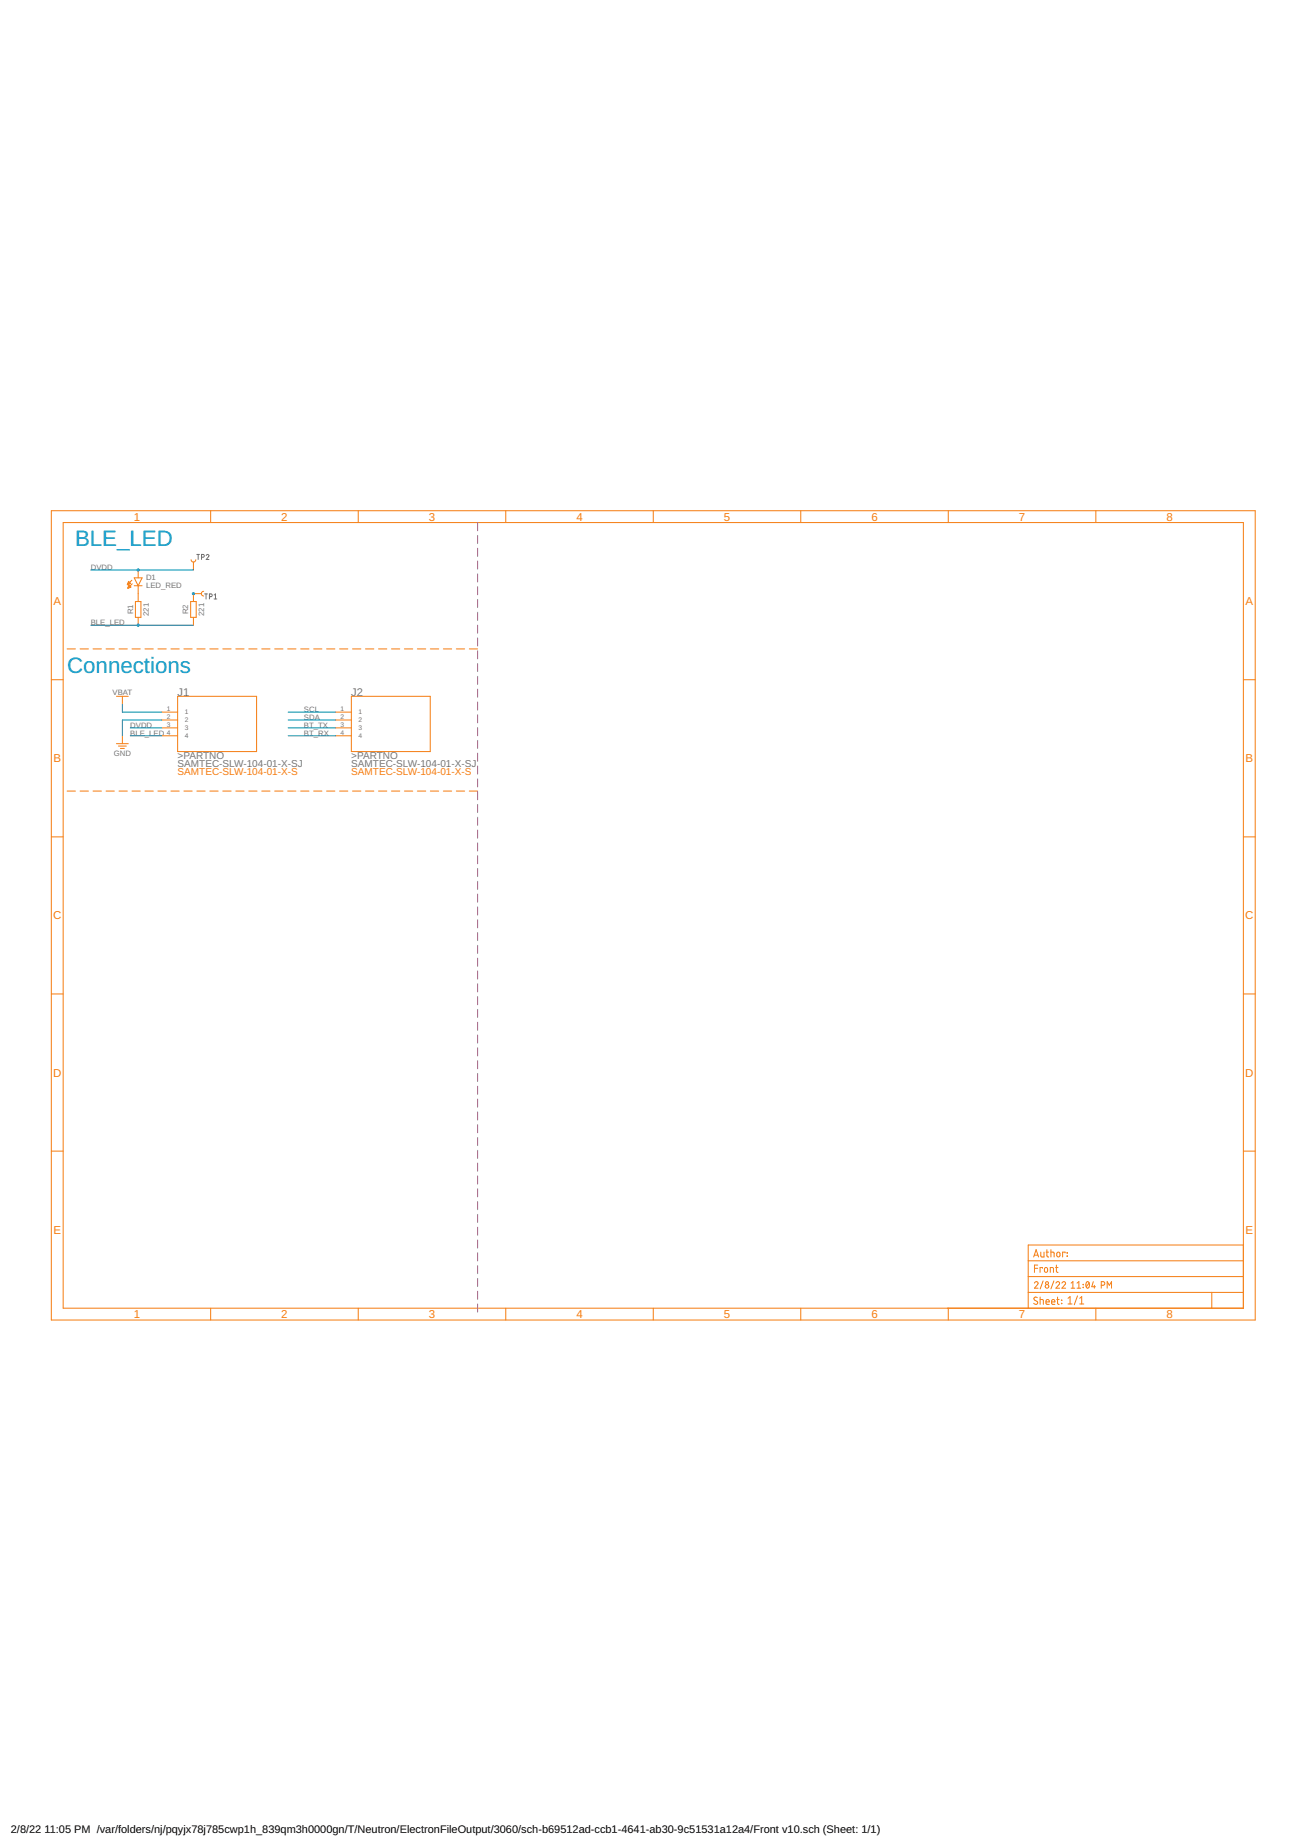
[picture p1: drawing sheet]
<svg xmlns="http://www.w3.org/2000/svg" width="420mm" height="594mm" viewBox="0 0 420 594" stroke-linecap="round" stroke-linejoin="round" font-family="sans-serif">
<path d="M63.3 178.3h.9M63.8 178.3v1.7M64.8 179.2h.5a.46 .46 0 0 0 .4-.4 .46 .46 0 0 0-.4-.5h-.5v1.7M66.3 178.7a.44 .44 0 0 1 .7-.4 .44 .44 0 0 1 .1 .7l-.8 1h.9M65.8 191h.9M66.3 191v1.7M67.4 191.9h.4a.44 .44 0 0 0 .5-.4 .44 .44 0 0 0-.5-.5h-.4v1.7M68.9 191.4l.4-.4v1.7M68.9 192.7h.9" fill="none" stroke="#757575" stroke-width=".32"/>
<g fill="none" stroke="#f57c10" stroke-width=".32">
<path d="M16.5 164.3h387.3v260.3h-387.3zM20.3 168.1h379.7v252.7h-379.7zM67.8 164.3v3.8M115.3 164.3v3.8M162.7 164.3v3.8M210.2 164.3v3.8M257.6 164.3v3.8M305.1 164.3v3.8M352.6 164.3v3.8M42.4 186.6l-1.4 1.4M42.5 187.8l-1.4 1.4M43.2 185.9h2.5l-1.3 2.5z"/>
<path d="M43.2 188.4h2.5M43.6 193.5h1.7v5.1h-1.7zM44.4 183.3v2.6M44.4 188.4v5.1M44.4 198.6v2.5M61.3 193.5h1.8v5.1h-1.8zM61.5 180a.76 .76 0 0 0 .7 .8 .76 .76 0 0 0 .8-.8M62.2 180.8v2.5M62.2 198.6v2.5M64.8 190.9h-2.6v2.6M65.5 190.2a.76 .76 0 0 0-.7 .7 .76 .76 0 0 0 .7 .8M16.5 218.6h3.8"/>
<path d="M21.6 208.7h2.7M25.8 208.7h2.6M29.9 208.7h2.7M34.1 208.7h2.7M38.3 208.7h2.7M42.5 208.7h2.6M46.6 208.7h2.7M50.8 208.7h2.7M55 208.7h2.7M59.2 208.7h2.6M63.3 208.7h2.7M67.5 208.7h2.7"/>
<path d="M71.7 208.7h2.7M75.9 208.7h2.6M80 208.7h2.7M84.2 208.7h2.7M88.4 208.7h2.6M92.5 208.7h2.7M96.7 208.7h2.7M100.9 208.7h2.7M105.1 208.7h2.6M109.2 208.7h2.7M113.4 208.7h2.7M117.6 208.7h2.7"/>
<path d="M121.8 208.7h2.6M125.9 208.7h2.7M130.1 208.7h2.7M134.3 208.7h2.7M138.5 208.7h2.6M142.6 208.7h2.7M146.8 208.7h2.7M151 208.7h2.6M400 218.6h3.8M37.5 224h3.8M37.5 239.2h3.8M38.1 240h2.5"/>
<path d="M39.4 224v2.5M39.4 236.7v2.5M52.1 229h5M52.1 231.6h5M52.1 234.1h5M52.1 236.7h5M57.1 224h25.4v17.7h-25.4zM107.9 229h5.1M107.9 231.6h5.1M107.9 234.1h5.1M107.9 236.7h5.1M113 224h25.4v17.7h-25.4z"/>
<path d="M21.6 254.4h2.7M25.8 254.4h2.6M29.9 254.4h2.7M34.1 254.4h2.7M38.3 254.4h2.7M38.7 240.7h1.3M42.5 254.4h2.6M46.6 254.4h2.7M50.8 254.4h2.7M55 254.4h2.7M59.2 254.4h2.6M63.3 254.4h2.7"/>
<path d="M67.5 254.4h2.7M71.7 254.4h2.7M75.9 254.4h2.6M80 254.4h2.7M84.2 254.4h2.7M88.4 254.4h2.6M92.5 254.4h2.7M96.7 254.4h2.7M100.9 254.4h2.7M105.1 254.4h2.6M109.2 254.4h2.7M113.4 254.4h2.7"/>
<path d="M117.6 254.4h2.7M121.8 254.4h2.6M125.9 254.4h2.7M130.1 254.4h2.7M134.3 254.4h2.7M138.5 254.4h2.6M142.6 254.4h2.7M146.8 254.4h2.7M151 254.4h2.6M16.5 269.2h3.8M400 269.2h3.8M16.5 319.7h3.8"/>
<path d="M400 319.7h3.8M16.5 370.2h3.8M400 370.2h3.8M330.8 415.7h69.2M330.8 410.6h69.2M330.8 405.5h69.2M332.5 404.3l.8-2.3 .8 2.3M332.7 403.7h1.2M332.8 412.7a.58 .58 0 0 1 .8-.5 .58 .58 0 0 1 .2 1l-1 1.1h1.2M332.8 407.9h1M333.7 417.4a.58 .58 0 0 0-.9-.1 .58 .58 0 0 0 .1 .9l.7 .4a.58 .58 0 0 1 .1 .8 .58 .58 0 0 1-.9 0l-.3-.2M333.8 406.9h-1v2.4"/>
<path d="M334.6 418l1 .2 .1 1.3M334.6 417.2v2.3M334.8 402.7l.1 1.4 .3 .2h.7v-1.6M335.4 407.9v-.2h-.8v1.6M335.6 412l-1 2.6M336.1 407.9l.5-.2a.88 .88 0 0 1 0 1.5l-.6-.3zM336.5 418.8h1a.55 .55 0 0 0-.3-.8 .55 .55 0 0 0-.7 .5l.1 .9 .9 .1M336.5 402.7h.8M336.8 402v1.9l.5 .4M337.9 409.3v-1.6l1 .2v1.4M338.1 402.7l1 .3v1.3M338.1 402v2.3"/>
<path d="M338.3 418.8h1.1a.55 .55 0 0 0-.4-.8 .55 .55 0 0 0-.7 .5l.1 .9 1 .1M339 412l-.9 2.6M339.6 407.7h.8M339.7 412.7a.59 .59 0 0 1 .8-.5 .59 .59 0 0 1 .2 1l-1 1.1h1.2M339.9 406.9v2l.5 .4M340 418h.7M340.1 402.9l.5-.2a.88 .88 0 0 1 0 1.6l-.6-.3zM340.2 417.2l.1 2.1 .4 .2M341.5 418.2l.1 .1zM341.5 419.2l.1 .1zM341.6 412.7a.58 .58 0 0 1 .9-.5 .58 .58 0 0 1 .1 1l-1 1.1h1.2M342.6 403v-.3h-.7v1.6"/>
<path d="M343.3 402.9l.1 .2zM343.3 404l.1 .1zM343.6 417.6l.7-.5v2.3M343.6 419.4h1.3M344.6 414.3h1.2M344.6 412.7l.6-.5v2.1M346.5 414.3h1.2M346.5 412.7l.6-.5v2.1M346.6 416.8l-1 2.9M347.4 419.4h1.3M347.4 417.6l.6-.5v2.3M348.4 413.1l.2 .1z"/>
<path d="M348.4 414l.2 .2zM349.6 412.4a.67 .67 0 0 1 .8 .1 .67 .67 0 0 1 .1 .8 .63 .63 0 0 1-.1 .8 .63 .63 0 0 1-.9-.1l-.2-.7zM350.4 412.7l-1 1.2M351.7 412.2l-.5 1.7h1.2M352.1 413.4v.9M354.3 413.4h.6a.58 .58 0 0 0 .5-.6 .58 .58 0 0 0-.5-.6h-.6v2.1M356.2 414.3v-2.1l.7 1.2 .7-1.2v2.1M389.8 415.7v5.1M400 400.5h-69.2v20.3M67.8 420.8v3.8M115.3 420.8v3.8M162.7 420.8v3.8"/>
<path d="M210.2 420.8v3.8M257.6 420.8v3.8M305.1 420.8v3.8M352.6 420.8v3.8"/>
<circle cx="336.8" cy="413.8" r=".58"/>
<circle cx="336.8" cy="412.7" r=".47"/>
</g>
<g fill="#f57c10" stroke="#f57c10" stroke-width=".32">
<path d="M41.4 187l.6 .7-1 .4z" fill-rule="evenodd"/>
<path d="M41.5 188.1l.7 .7-1.1 .5z" fill-rule="evenodd"/>
</g>
<path d="M29.2 183.3h33M41.9 234.1h10.2" fill="none" stroke="#009292" stroke-width=".32"/>
<circle cx="44.4" cy="183.3" r=".51" fill="#009292"/>
<path d="M43.9 183.3a.55 .55 0 0 1 1.1 0 .55 .55 0 0 1-1.1 0zM43.9 183.3a.55 .55 0 0 0 1.1 0 .55 .55 0 0 0-1.1 0z" fill="#009292"/>
<path d="M29.2 201.1h33M41.9 236.7h10.2M52.1 231.6h-12.7v5.1M92.7 231.6h15.2M92.7 229h15.2M92.7 234.1h15.2M92.7 236.7h15.2" fill="none" stroke="#009292" stroke-width=".32"/>
<circle cx="44.4" cy="201.1" r=".51" fill="#009292"/>
<path d="M43.9 201.1a.55 .55 0 0 1 1.1 0 .55 .55 0 0 1-1.1 0zM43.9 201.1a.55 .55 0 0 0 1.1 0 .55 .55 0 0 0-1.1 0z" fill="#009292"/>
<path d="M39.4 226.5v2.5h12.7" fill="none" stroke="#009292" stroke-width=".32"/>
<circle cx="62.2" cy="190.9" r=".51" fill="#009292"/>
<path d="M61.7 190.9a.51 .51 0 0 1 1 0 .51 .51 0 0 1-1 0zM61.7 190.9a.51 .51 0 0 0 1 0 .51 .51 0 0 0-1 0z" fill="#009292"/>
<g fill="none" stroke="#815cc2" stroke-width=".32">
<path d="M153.6 168.1v2.6M153.6 172.2v2.6M153.6 176.3v2.7M153.6 180.4v2.7M153.6 184.6v2.6M153.6 188.7v2.6M153.6 192.8v2.6M153.6 196.9v2.7M153.6 201.1v2.6M153.6 205.2v2.6M153.6 209.3v2.6M153.6 213.4v2.6"/>
<path d="M153.6 217.5v2.7M153.6 221.7v2.6M153.6 225.8v2.6M153.6 229.9v2.6M153.6 234v2.6M153.6 238.1v2.6M153.6 242.3v2.6M153.6 246.4v2.6M153.6 250.5v2.6M153.6 254.6v2.6M153.6 258.7v2.7M153.6 262.9v2.6"/>
<path d="M153.6 267v2.6M153.6 271.1v2.6M153.6 275.2v2.6M153.6 279.3v2.7M153.6 283.5v2.6M153.6 287.6v2.6M153.6 291.7v2.6M153.6 295.8v2.6M153.6 299.9v2.7M153.6 304.1v2.6M153.6 308.2v2.6M153.6 312.3v2.6"/>
<path d="M153.6 316.4v2.6M153.6 320.5v2.7M153.6 324.7v2.6M153.6 328.8v2.6M153.6 332.9v2.6M153.6 337v2.6M153.6 341.1v2.7M153.6 345.3v2.6M153.6 349.4v2.6M153.6 353.5v2.6M153.6 357.6v2.6M153.6 361.7v2.7"/>
<path d="M153.6 365.9v2.6M153.6 370v2.6M153.6 374.1v2.6M153.6 378.2v2.7M153.6 382.4v2.6M153.6 386.5v2.6M153.6 390.6v2.6M153.6 394.7v2.6M153.6 398.8v2.6M153.6 402.9v2.7M153.6 407.1v2.6M153.6 411.2v2.6"/>
<path d="M153.6 415.3v2.6M153.6 419.4v2.6"/>
</g>
<g font-size="7.2" fill="#0698d7">
<text x="24.1" y="175.7">BLE_LED</text>
<text x="21.6" y="216.3">Connections</text>
</g>
<g font-size="3.7" fill="#f57c10">
<text x="43" y="167.5">1</text>
<text x="90.5" y="167.5">2</text>
<text x="138" y="167.5">3</text>
<text x="185.4" y="167.5">4</text>
<text x="232.9" y="167.5">5</text>
<text x="280.3" y="167.5">6</text>
<text x="327.8" y="167.5">7</text>
<text x="375.3" y="167.5">8</text>
<text x="17.2" y="194.7">A</text>
<text x="400.7" y="194.7">A</text>
<text x="17.2" y="245.2">B</text>
<text x="400.7" y="245.2">B</text>
<text x="17.1" y="295.7">C</text>
<text x="400.6" y="295.7">C</text>
<text x="17.1" y="346.3">D</text>
<text x="400.6" y="346.3">D</text>
<text x="17.2" y="396.8">E</text>
<text x="400.7" y="396.8">E</text>
<text x="43" y="424">1</text>
<text x="90.5" y="424">2</text>
<text x="138" y="424">3</text>
<text x="185.4" y="424">4</text>
<text x="232.9" y="424">5</text>
<text x="280.3" y="424">6</text>
<text x="327.8" y="424">7</text>
<text x="375.3" y="424">8</text>
</g>
<g font-size="3.6" fill="#757575">
<text x="57.1" y="224">J1</text>
<text x="113" y="224">J2</text>
</g>
<g font-size="3.5">
<text x="3.5" y="589.6">2/8/22</text>
<text x="14.3" y="589.6">11:05 PM /var/folders/nj/pqyjx78j785cwp1h_839qm3h0000gn/T/Neutron/ElectronFileOutput/3060/sch-b69512ad-ccb1-4641-ab30-9c51531a12a4/Front v10.sch (Sheet: 1/1)</text>
</g>
<g font-size="3.2" fill="#757575">
<text x="57.1" y="244.3">&gt;PARTNO</text>
<text x="113" y="244.3">&gt;PARTNO</text>
<text x="57.1" y="246.8">SAMTEC-SLW-104-01-X-SJ</text>
<text x="113" y="246.8">SAMTEC-SLW-104-01-X-SJ</text>
</g>
<g font-size="3.2" fill="#f57c10">
<text x="57.1" y="249.4">SAMTEC-SLW-104-01-X-S</text>
<text x="113" y="249.4">SAMTEC-SLW-104-01-X-S</text>
</g>
<g font-size="2.5" fill="#757575">
<text x="29.2" y="183.3">DVDD</text>
<text x="47" y="189.2">LED_RED</text>
<text x="47" y="186.6">D1</text>
<text x="42.8" y="197.6" transform="rotate(-90 42.8 197.6)">R1</text>
<text x="60.6" y="197.6" transform="rotate(-90 60.6 197.6)">R2</text>
<text x="29.2" y="201.1">BLE_LED</text>
<text x="47.9" y="198.1" transform="rotate(-90 47.9 198.1)">221</text>
<text x="65.7" y="198.1" transform="rotate(-90 65.7 198.1)">221</text>
<text x="36.2" y="223.5">VBAT</text>
<text x="97.8" y="229">SCL</text>
<text x="97.8" y="231.6">SDA</text>
<text x="41.9" y="234.1">DVDD</text>
<text x="41.9" y="236.7">BLE_LED</text>
<text x="97.8" y="234.1">BT_TX</text>
<text x="97.8" y="236.7">BT_RX</text>
<text x="36.6" y="243.3">GND</text>
</g>
<g font-size="2.1" fill="#757575">
<text x="53.6" y="228.7">1</text>
<text x="53.6" y="231.2">2</text>
<text x="53.6" y="233.8">3</text>
<text x="59.5" y="229.8">1</text>
<text x="59.5" y="232.3">2</text>
<text x="109.5" y="228.7">1</text>
<text x="109.5" y="231.2">2</text>
<text x="109.5" y="233.8">3</text>
<text x="115.4" y="229.8">1</text>
<text x="115.4" y="232.3">2</text>
<text x="53.6" y="236.3">4</text>
<text x="59.5" y="234.9">3</text>
<text x="59.5" y="237.4">4</text>
<text x="109.5" y="236.3">4</text>
<text x="115.4" y="234.9">3</text>
<text x="115.4" y="237.4">4</text>
</g>
</svg>
